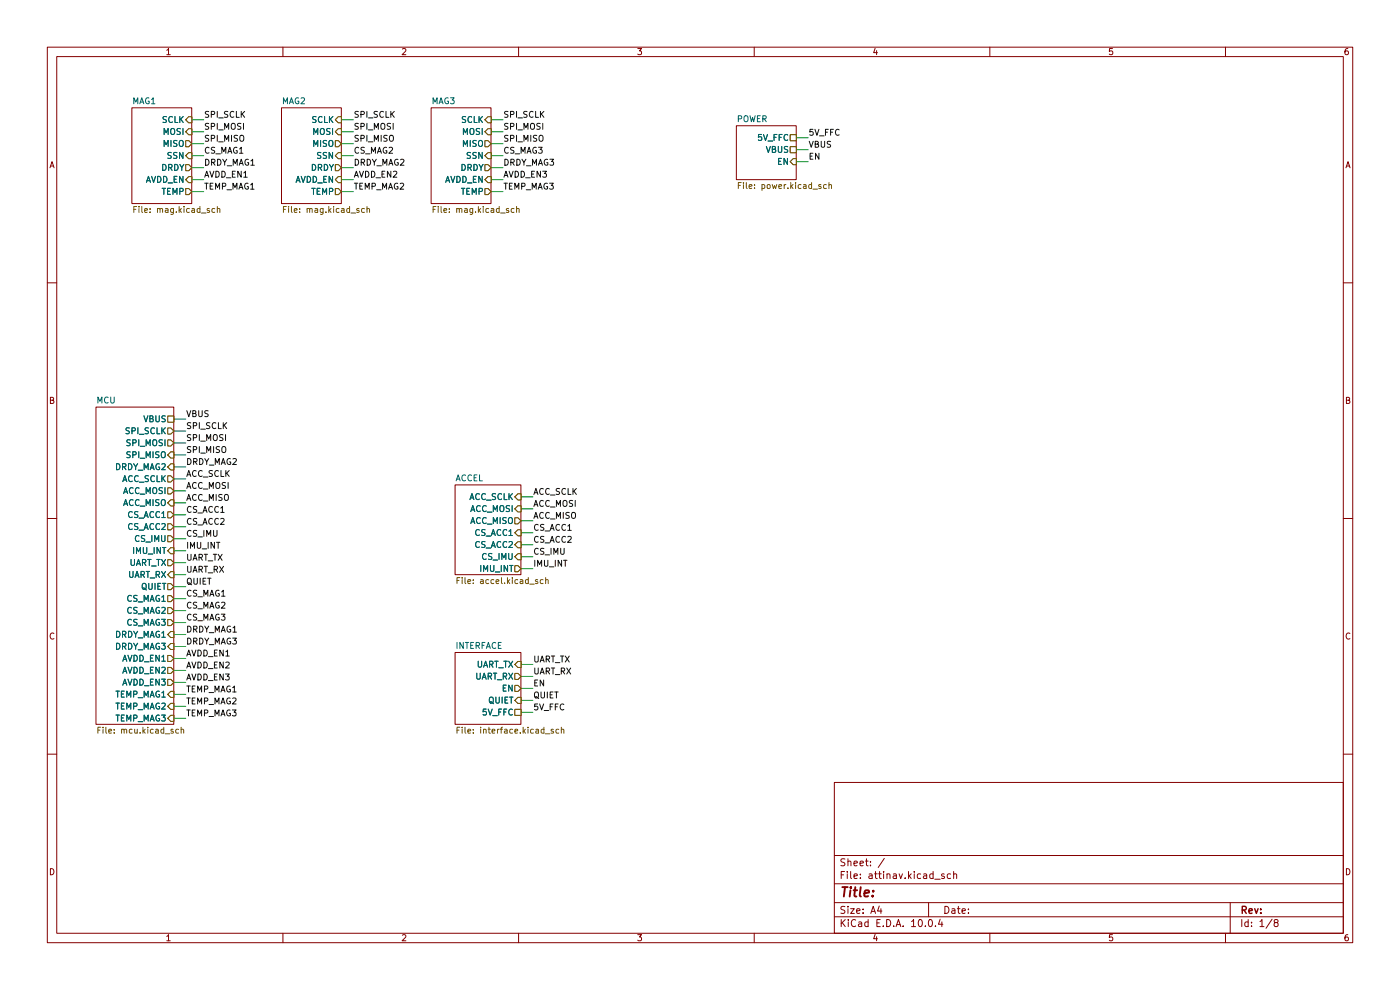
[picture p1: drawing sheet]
(kicad_sch
 (version 20260306)
 (generator "eeschema")
 (generator_version "10.0")
 (paper "A4")
 (lib_symbols)
 (wire
  (pts (xy 40.64 33.02) (xy 43.18 33.02))
  (stroke (width 0) (type default)))
 (wire
  (pts (xy 168.91 31.75) (xy 171.45 31.75))
  (stroke (width 0) (type default)))
 (wire
  (pts (xy 36.83 149.86) (xy 39.37 149.86))
  (stroke (width 0) (type default)))
 (wire
  (pts (xy 36.83 96.52) (xy 39.37 96.52))
  (stroke (width 0) (type default)))
 (wire
  (pts (xy 40.64 30.48) (xy 43.18 30.48))
  (stroke (width 0) (type default)))
 (wire
  (pts (xy 36.83 119.38) (xy 39.37 119.38))
  (stroke (width 0) (type default)))
 (wire
  (pts (xy 36.83 129.54) (xy 39.37 129.54))
  (stroke (width 0) (type default)))
 (wire
  (pts (xy 104.14 27.94) (xy 106.68 27.94))
  (stroke (width 0) (type default)))
 (wire
  (pts (xy 72.39 25.4) (xy 74.93 25.4))
  (stroke (width 0) (type default)))
 (wire
  (pts (xy 110.49 110.49) (xy 113.03 110.49))
  (stroke (width 0) (type default)))
 (wire
  (pts (xy 168.91 34.29) (xy 171.45 34.29))
  (stroke (width 0) (type default)))
 (wire
  (pts (xy 72.39 40.64) (xy 74.93 40.64))
  (stroke (width 0) (type default)))
 (wire
  (pts (xy 36.83 144.78) (xy 39.37 144.78))
  (stroke (width 0) (type default)))
 (wire
  (pts (xy 36.83 93.98) (xy 39.37 93.98))
  (stroke (width 0) (type default)))
 (wire
  (pts (xy 36.83 111.76) (xy 39.37 111.76))
  (stroke (width 0) (type default)))
 (wire
  (pts (xy 36.83 99.06) (xy 39.37 99.06))
  (stroke (width 0) (type default)))
 (wire
  (pts (xy 36.83 139.7) (xy 39.37 139.7))
  (stroke (width 0) (type default)))
 (wire
  (pts (xy 40.64 25.4) (xy 43.18 25.4))
  (stroke (width 0) (type default)))
 (wire
  (pts (xy 104.14 40.64) (xy 106.68 40.64))
  (stroke (width 0) (type default)))
 (wire
  (pts (xy 72.39 38.1) (xy 74.93 38.1))
  (stroke (width 0) (type default)))
 (wire
  (pts (xy 110.49 148.59) (xy 113.03 148.59))
  (stroke (width 0) (type default)))
 (wire
  (pts (xy 110.49 105.41) (xy 113.03 105.41))
  (stroke (width 0) (type default)))
 (wire
  (pts (xy 110.49 146.05) (xy 113.03 146.05))
  (stroke (width 0) (type default)))
 (wire
  (pts (xy 36.83 127) (xy 39.37 127))
  (stroke (width 0) (type default)))
 (wire
  (pts (xy 110.49 115.57) (xy 113.03 115.57))
  (stroke (width 0) (type default)))
 (wire
  (pts (xy 104.14 33.02) (xy 106.68 33.02))
  (stroke (width 0) (type default)))
 (wire
  (pts (xy 110.49 118.11) (xy 113.03 118.11))
  (stroke (width 0) (type default)))
 (wire
  (pts (xy 36.83 91.44) (xy 39.37 91.44))
  (stroke (width 0) (type default)))
 (wire
  (pts (xy 110.49 113.03) (xy 113.03 113.03))
  (stroke (width 0) (type default)))
 (wire
  (pts (xy 110.49 143.51) (xy 113.03 143.51))
  (stroke (width 0) (type default)))
 (wire
  (pts (xy 72.39 30.48) (xy 74.93 30.48))
  (stroke (width 0) (type default)))
 (wire
  (pts (xy 40.64 38.1) (xy 43.18 38.1))
  (stroke (width 0) (type default)))
 (wire
  (pts (xy 36.83 134.62) (xy 39.37 134.62))
  (stroke (width 0) (type default)))
 (wire
  (pts (xy 40.64 35.56) (xy 43.18 35.56))
  (stroke (width 0) (type default)))
 (wire
  (pts (xy 110.49 107.95) (xy 113.03 107.95))
  (stroke (width 0) (type default)))
 (wire
  (pts (xy 36.83 132.08) (xy 39.37 132.08))
  (stroke (width 0) (type default)))
 (wire
  (pts (xy 104.14 30.48) (xy 106.68 30.48))
  (stroke (width 0) (type default)))
 (wire
  (pts (xy 36.83 124.46) (xy 39.37 124.46))
  (stroke (width 0) (type default)))
 (wire
  (pts (xy 72.39 33.02) (xy 74.93 33.02))
  (stroke (width 0) (type default)))
 (wire
  (pts (xy 36.83 109.22) (xy 39.37 109.22))
  (stroke (width 0) (type default)))
 (wire
  (pts (xy 36.83 114.3) (xy 39.37 114.3))
  (stroke (width 0) (type default)))
 (wire
  (pts (xy 36.83 101.6) (xy 39.37 101.6))
  (stroke (width 0) (type default)))
 (wire
  (pts (xy 40.64 27.94) (xy 43.18 27.94))
  (stroke (width 0) (type default)))
 (wire
  (pts (xy 110.49 140.97) (xy 113.03 140.97))
  (stroke (width 0) (type default)))
 (wire
  (pts (xy 104.14 38.1) (xy 106.68 38.1))
  (stroke (width 0) (type default)))
 (wire
  (pts (xy 36.83 121.92) (xy 39.37 121.92))
  (stroke (width 0) (type default)))
 (wire
  (pts (xy 40.64 40.64) (xy 43.18 40.64))
  (stroke (width 0) (type default)))
 (wire
  (pts (xy 36.83 106.68) (xy 39.37 106.68))
  (stroke (width 0) (type default)))
 (wire
  (pts (xy 110.49 120.65) (xy 113.03 120.65))
  (stroke (width 0) (type default)))
 (wire
  (pts (xy 72.39 27.94) (xy 74.93 27.94))
  (stroke (width 0) (type default)))
 (wire
  (pts (xy 36.83 104.14) (xy 39.37 104.14))
  (stroke (width 0) (type default)))
 (wire
  (pts (xy 110.49 151.13) (xy 113.03 151.13))
  (stroke (width 0) (type default)))
 (wire
  (pts (xy 168.91 29.21) (xy 171.45 29.21))
  (stroke (width 0) (type default)))
 (wire
  (pts (xy 36.83 147.32) (xy 39.37 147.32))
  (stroke (width 0) (type default)))
 (wire
  (pts (xy 36.83 142.24) (xy 39.37 142.24))
  (stroke (width 0) (type default)))
 (wire
  (pts (xy 104.14 25.4) (xy 106.68 25.4))
  (stroke (width 0) (type default)))
 (wire
  (pts (xy 36.83 88.9) (xy 39.37 88.9))
  (stroke (width 0) (type default)))
 (wire
  (pts (xy 104.14 35.56) (xy 106.68 35.56))
  (stroke (width 0) (type default)))
 (wire
  (pts (xy 36.83 137.16) (xy 39.37 137.16))
  (stroke (width 0) (type default)))
 (wire
  (pts (xy 36.83 116.84) (xy 39.37 116.84))
  (stroke (width 0) (type default)))
 (wire
  (pts (xy 72.39 35.56) (xy 74.93 35.56))
  (stroke (width 0) (type default)))
 (wire
  (pts (xy 36.83 152.4) (xy 39.37 152.4))
  (stroke (width 0) (type default)))
 (label "CS_ACC2"
  (at 113.03 115.57 0)
  (effects (font (size 1.27 1.27)) (justify left bottom)))
 (label "DRDY_MAG3"
  (at 39.37 137.16 0)
  (effects (font (size 1.27 1.27)) (justify left bottom)))
 (label "UART_RX"
  (at 113.03 143.51 0)
  (effects (font (size 1.27 1.27)) (justify left bottom)))
 (label "CS_ACC1"
  (at 39.37 109.22 0)
  (effects (font (size 1.27 1.27)) (justify left bottom)))
 (label "ACC_MOSI"
  (at 113.03 107.95 0)
  (effects (font (size 1.27 1.27)) (justify left bottom)))
 (label "SPI_SCLK"
  (at 106.68 25.4 0)
  (effects (font (size 1.27 1.27)) (justify left bottom)))
 (label "AVDD_EN1"
  (at 39.37 139.7 0)
  (effects (font (size 1.27 1.27)) (justify left bottom)))
 (label "DRDY_MAG2"
  (at 39.37 99.06 0)
  (effects (font (size 1.27 1.27)) (justify left bottom)))
 (label "IMU_INT"
  (at 113.03 120.65 0)
  (effects (font (size 1.27 1.27)) (justify left bottom)))
 (label "UART_TX"
  (at 39.37 119.38 0)
  (effects (font (size 1.27 1.27)) (justify left bottom)))
 (label "SPI_MISO"
  (at 39.37 96.52 0)
  (effects (font (size 1.27 1.27)) (justify left bottom)))
 (label "TEMP_MAG3"
  (at 39.37 152.4 0)
  (effects (font (size 1.27 1.27)) (justify left bottom)))
 (label "CS_ACC2"
  (at 39.37 111.76 0)
  (effects (font (size 1.27 1.27)) (justify left bottom)))
 (label "DRDY_MAG1"
  (at 43.18 35.56 0)
  (effects (font (size 1.27 1.27)) (justify left bottom)))
 (label "AVDD_EN3"
  (at 106.68 38.1 0)
  (effects (font (size 1.27 1.27)) (justify left bottom)))
 (label "SPI_MOSI"
  (at 39.37 93.98 0)
  (effects (font (size 1.27 1.27)) (justify left bottom)))
 (label "TEMP_MAG2"
  (at 39.37 149.86 0)
  (effects (font (size 1.27 1.27)) (justify left bottom)))
 (label "ACC_MOSI"
  (at 39.37 104.14 0)
  (effects (font (size 1.27 1.27)) (justify left bottom)))
 (label "AVDD_EN3"
  (at 39.37 144.78 0)
  (effects (font (size 1.27 1.27)) (justify left bottom)))
 (label "UART_RX"
  (at 39.37 121.92 0)
  (effects (font (size 1.27 1.27)) (justify left bottom)))
 (label "EN"
  (at 113.03 146.05 0)
  (effects (font (size 1.27 1.27)) (justify left bottom)))
 (label "DRDY_MAG1"
  (at 39.37 134.62 0)
  (effects (font (size 1.27 1.27)) (justify left bottom)))
 (label "CS_MAG1"
  (at 43.18 33.02 0)
  (effects (font (size 1.27 1.27)) (justify left bottom)))
 (label "QUIET"
  (at 113.03 148.59 0)
  (effects (font (size 1.27 1.27)) (justify left bottom)))
 (label "CS_MAG3"
  (at 106.68 33.02 0)
  (effects (font (size 1.27 1.27)) (justify left bottom)))
 (label "AVDD_EN1"
  (at 43.18 38.1 0)
  (effects (font (size 1.27 1.27)) (justify left bottom)))
 (label "CS_MAG1"
  (at 39.37 127 0)
  (effects (font (size 1.27 1.27)) (justify left bottom)))
 (label "SPI_MOSI"
  (at 106.68 27.94 0)
  (effects (font (size 1.27 1.27)) (justify left bottom)))
 (label "DRDY_MAG2"
  (at 74.93 35.56 0)
  (effects (font (size 1.27 1.27)) (justify left bottom)))
 (label "SPI_MISO"
  (at 43.18 30.48 0)
  (effects (font (size 1.27 1.27)) (justify left bottom)))
 (label "IMU_INT"
  (at 39.37 116.84 0)
  (effects (font (size 1.27 1.27)) (justify left bottom)))
 (label "SPI_SCLK"
  (at 74.93 25.4 0)
  (effects (font (size 1.27 1.27)) (justify left bottom)))
 (label "TEMP_MAG1"
  (at 43.18 40.64 0)
  (effects (font (size 1.27 1.27)) (justify left bottom)))
 (label "ACC_MISO"
  (at 39.37 106.68 0)
  (effects (font (size 1.27 1.27)) (justify left bottom)))
 (label "UART_TX"
  (at 113.03 140.97 0)
  (effects (font (size 1.27 1.27)) (justify left bottom)))
 (label "SPI_SCLK"
  (at 39.37 91.44 0)
  (effects (font (size 1.27 1.27)) (justify left bottom)))
 (label "CS_MAG2"
  (at 74.93 33.02 0)
  (effects (font (size 1.27 1.27)) (justify left bottom)))
 (label "SPI_MISO"
  (at 106.68 30.48 0)
  (effects (font (size 1.27 1.27)) (justify left bottom)))
 (label "SPI_MISO"
  (at 74.93 30.48 0)
  (effects (font (size 1.27 1.27)) (justify left bottom)))
 (label "CS_MAG2"
  (at 39.37 129.54 0)
  (effects (font (size 1.27 1.27)) (justify left bottom)))
 (label "CS_ACC1"
  (at 113.03 113.03 0)
  (effects (font (size 1.27 1.27)) (justify left bottom)))
 (label "SPI_MOSI"
  (at 74.93 27.94 0)
  (effects (font (size 1.27 1.27)) (justify left bottom)))
 (label "CS_MAG3"
  (at 39.37 132.08 0)
  (effects (font (size 1.27 1.27)) (justify left bottom)))
 (label "TEMP_MAG3"
  (at 106.68 40.64 0)
  (effects (font (size 1.27 1.27)) (justify left bottom)))
 (label "AVDD_EN2"
  (at 39.37 142.24 0)
  (effects (font (size 1.27 1.27)) (justify left bottom)))
 (label "SPI_MOSI"
  (at 43.18 27.94 0)
  (effects (font (size 1.27 1.27)) (justify left bottom)))
 (label "AVDD_EN2"
  (at 74.93 38.1 0)
  (effects (font (size 1.27 1.27)) (justify left bottom)))
 (label "CS_IMU"
  (at 39.37 114.3 0)
  (effects (font (size 1.27 1.27)) (justify left bottom)))
 (label "TEMP_MAG2"
  (at 74.93 40.64 0)
  (effects (font (size 1.27 1.27)) (justify left bottom)))
 (label "ACC_SCLK"
  (at 113.03 105.41 0)
  (effects (font (size 1.27 1.27)) (justify left bottom)))
 (label "ACC_MISO"
  (at 113.03 110.49 0)
  (effects (font (size 1.27 1.27)) (justify left bottom)))
 (label "QUIET"
  (at 39.37 124.46 0)
  (effects (font (size 1.27 1.27)) (justify left bottom)))
 (label "DRDY_MAG3"
  (at 106.68 35.56 0)
  (effects (font (size 1.27 1.27)) (justify left bottom)))
 (label "EN"
  (at 171.45 34.29 0)
  (effects (font (size 1.27 1.27)) (justify left bottom)))
 (label "5V_FFC"
  (at 113.03 151.13 0)
  (effects (font (size 1.27 1.27)) (justify left bottom)))
 (label "VBUS"
  (at 39.37 88.9 0)
  (effects (font (size 1.27 1.27)) (justify left bottom)))
 (label "CS_IMU"
  (at 113.03 118.11 0)
  (effects (font (size 1.27 1.27)) (justify left bottom)))
 (label "5V_FFC"
  (at 171.45 29.21 0)
  (effects (font (size 1.27 1.27)) (justify left bottom)))
 (label "TEMP_MAG1"
  (at 39.37 147.32 0)
  (effects (font (size 1.27 1.27)) (justify left bottom)))
 (label "VBUS"
  (at 171.45 31.75 0)
  (effects (font (size 1.27 1.27)) (justify left bottom)))
 (label "SPI_SCLK"
  (at 43.18 25.4 0)
  (effects (font (size 1.27 1.27)) (justify left bottom)))
 (label "ACC_SCLK"
  (at 39.37 101.6 0)
  (effects (font (size 1.27 1.27)) (justify left bottom)))
 (sheet
  (at 20.32 86.36)
  (size 16.51 67.31)
  (exclude_from_sim no)
  (in_bom yes)
  (on_board yes)
  (dnp no)
  (fields_autoplaced yes)
  (stroke (width 0.1524) (type solid))
  (fill (color 0 0 0 0))
  (property "Sheetname" "MCU" (at 20.32 85.6484 0) (show_name no) (do_not_autoplace no) (effects (font (size 1.27 1.27)) (justify left bottom)))
  (property "Sheetfile" "mcu.kicad_sch" (at 20.32 154.2546 0) (show_name no) (do_not_autoplace no) (effects (font (size 1.27 1.27)) (justify left top)))
  (pin "VBUS" passive (at 36.83 88.9 0) (effects (font (size 1.27 1.27)) (justify right)))
  (pin "SPI_SCLK" output (at 36.83 91.44 0) (effects (font (size 1.27 1.27)) (justify right)))
  (pin "SPI_MOSI" output (at 36.83 93.98 0) (effects (font (size 1.27 1.27)) (justify right)))
  (pin "SPI_MISO" input (at 36.83 96.52 0) (effects (font (size 1.27 1.27)) (justify right)))
  (pin "DRDY_MAG2" input (at 36.83 99.06 0) (effects (font (size 1.27 1.27)) (justify right)))
  (pin "ACC_SCLK" output (at 36.83 101.6 0) (effects (font (size 1.27 1.27)) (justify right)))
  (pin "ACC_MOSI" output (at 36.83 104.14 0) (effects (font (size 1.27 1.27)) (justify right)))
  (pin "ACC_MISO" input (at 36.83 106.68 0) (effects (font (size 1.27 1.27)) (justify right)))
  (pin "CS_ACC1" output (at 36.83 109.22 0) (effects (font (size 1.27 1.27)) (justify right)))
  (pin "CS_ACC2" output (at 36.83 111.76 0) (effects (font (size 1.27 1.27)) (justify right)))
  (pin "CS_IMU" output (at 36.83 114.3 0) (effects (font (size 1.27 1.27)) (justify right)))
  (pin "IMU_INT" input (at 36.83 116.84 0) (effects (font (size 1.27 1.27)) (justify right)))
  (pin "UART_TX" output (at 36.83 119.38 0) (effects (font (size 1.27 1.27)) (justify right)))
  (pin "UART_RX" input (at 36.83 121.92 0) (effects (font (size 1.27 1.27)) (justify right)))
  (pin "QUIET" output (at 36.83 124.46 0) (effects (font (size 1.27 1.27)) (justify right)))
  (pin "CS_MAG1" output (at 36.83 127 0) (effects (font (size 1.27 1.27)) (justify right)))
  (pin "CS_MAG2" output (at 36.83 129.54 0) (effects (font (size 1.27 1.27)) (justify right)))
  (pin "CS_MAG3" output (at 36.83 132.08 0) (effects (font (size 1.27 1.27)) (justify right)))
  (pin "DRDY_MAG1" input (at 36.83 134.62 0) (effects (font (size 1.27 1.27)) (justify right)))
  (pin "DRDY_MAG3" input (at 36.83 137.16 0) (effects (font (size 1.27 1.27)) (justify right)))
  (pin "AVDD_EN1" output (at 36.83 139.7 0) (effects (font (size 1.27 1.27)) (justify right)))
  (pin "AVDD_EN2" output (at 36.83 142.24 0) (effects (font (size 1.27 1.27)) (justify right)))
  (pin "AVDD_EN3" output (at 36.83 144.78 0) (effects (font (size 1.27 1.27)) (justify right)))
  (pin "TEMP_MAG1" input (at 36.83 147.32 0) (effects (font (size 1.27 1.27)) (justify right)))
  (pin "TEMP_MAG2" input (at 36.83 149.86 0) (effects (font (size 1.27 1.27)) (justify right)))
  (pin "TEMP_MAG3" input (at 36.83 152.4 0) (effects (font (size 1.27 1.27)) (justify right))))
 (sheet
  (at 96.52 138.43)
  (size 13.97 15.24)
  (exclude_from_sim no)
  (in_bom yes)
  (on_board yes)
  (dnp no)
  (fields_autoplaced yes)
  (stroke (width 0.1524) (type solid))
  (fill (color 0 0 0 0))
  (property "Sheetname" "INTERFACE" (at 96.52 137.7184 0) (show_name no) (do_not_autoplace no) (effects (font (size 1.27 1.27)) (justify left bottom)))
  (property "Sheetfile" "interface.kicad_sch" (at 96.52 154.2546 0) (show_name no) (do_not_autoplace no) (effects (font (size 1.27 1.27)) (justify left top)))
  (pin "UART_TX" input (at 110.49 140.97 0) (effects (font (size 1.27 1.27)) (justify right)))
  (pin "UART_RX" output (at 110.49 143.51 0) (effects (font (size 1.27 1.27)) (justify right)))
  (pin "EN" output (at 110.49 146.05 0) (effects (font (size 1.27 1.27)) (justify right)))
  (pin "QUIET" input (at 110.49 148.59 0) (effects (font (size 1.27 1.27)) (justify right)))
  (pin "5V_FFC" passive (at 110.49 151.13 0) (effects (font (size 1.27 1.27)) (justify right))))
 (sheet
  (at 156.21 26.67)
  (size 12.7 11.43)
  (exclude_from_sim no)
  (in_bom yes)
  (on_board yes)
  (dnp no)
  (fields_autoplaced yes)
  (stroke (width 0.1524) (type solid))
  (fill (color 0 0 0 0))
  (property "Sheetname" "POWER" (at 156.21 25.9584 0) (show_name no) (do_not_autoplace no) (effects (font (size 1.27 1.27)) (justify left bottom)))
  (property "Sheetfile" "power.kicad_sch" (at 156.21 38.6846 0) (show_name no) (do_not_autoplace no) (effects (font (size 1.27 1.27)) (justify left top)))
  (pin "5V_FFC" passive (at 168.91 29.21 0) (effects (font (size 1.27 1.27)) (justify right)))
  (pin "VBUS" passive (at 168.91 31.75 0) (effects (font (size 1.27 1.27)) (justify right)))
  (pin "EN" input (at 168.91 34.29 0) (effects (font (size 1.27 1.27)) (justify right))))
 (sheet
  (at 91.44 22.86)
  (size 12.7 20.32)
  (exclude_from_sim no)
  (in_bom yes)
  (on_board yes)
  (dnp no)
  (fields_autoplaced yes)
  (stroke (width 0.1524) (type solid))
  (fill (color 0 0 0 0))
  (property "Sheetname" "MAG3" (at 91.44 22.1484 0) (show_name no) (do_not_autoplace no) (effects (font (size 1.27 1.27)) (justify left bottom)))
  (property "Sheetfile" "mag.kicad_sch" (at 91.44 43.7646 0) (show_name no) (do_not_autoplace no) (effects (font (size 1.27 1.27)) (justify left top)))
  (pin "SCLK" input (at 104.14 25.4 0) (effects (font (size 1.27 1.27)) (justify right)))
  (pin "MOSI" input (at 104.14 27.94 0) (effects (font (size 1.27 1.27)) (justify right)))
  (pin "MISO" output (at 104.14 30.48 0) (effects (font (size 1.27 1.27)) (justify right)))
  (pin "SSN" input (at 104.14 33.02 0) (effects (font (size 1.27 1.27)) (justify right)))
  (pin "DRDY" output (at 104.14 35.56 0) (effects (font (size 1.27 1.27)) (justify right)))
  (pin "AVDD_EN" input (at 104.14 38.1 0) (effects (font (size 1.27 1.27)) (justify right)))
  (pin "TEMP" output (at 104.14 40.64 0) (effects (font (size 1.27 1.27)) (justify right))))
 (sheet
  (at 96.52 102.87)
  (size 13.97 19.05)
  (exclude_from_sim no)
  (in_bom yes)
  (on_board yes)
  (dnp no)
  (fields_autoplaced yes)
  (stroke (width 0.1524) (type solid))
  (fill (color 0 0 0 0))
  (property "Sheetname" "ACCEL" (at 96.52 102.1584 0) (show_name no) (do_not_autoplace no) (effects (font (size 1.27 1.27)) (justify left bottom)))
  (property "Sheetfile" "accel.kicad_sch" (at 96.52 122.5046 0) (show_name no) (do_not_autoplace no) (effects (font (size 1.27 1.27)) (justify left top)))
  (pin "ACC_SCLK" input (at 110.49 105.41 0) (effects (font (size 1.27 1.27)) (justify right)))
  (pin "ACC_MOSI" input (at 110.49 107.95 0) (effects (font (size 1.27 1.27)) (justify right)))
  (pin "ACC_MISO" output (at 110.49 110.49 0) (effects (font (size 1.27 1.27)) (justify right)))
  (pin "CS_ACC1" input (at 110.49 113.03 0) (effects (font (size 1.27 1.27)) (justify right)))
  (pin "CS_ACC2" input (at 110.49 115.57 0) (effects (font (size 1.27 1.27)) (justify right)))
  (pin "CS_IMU" input (at 110.49 118.11 0) (effects (font (size 1.27 1.27)) (justify right)))
  (pin "IMU_INT" output (at 110.49 120.65 0) (effects (font (size 1.27 1.27)) (justify right))))
 (sheet
  (at 59.69 22.86)
  (size 12.7 20.32)
  (exclude_from_sim no)
  (in_bom yes)
  (on_board yes)
  (dnp no)
  (fields_autoplaced yes)
  (stroke (width 0.1524) (type solid))
  (fill (color 0 0 0 0))
  (property "Sheetname" "MAG2" (at 59.69 22.1484 0) (show_name no) (do_not_autoplace no) (effects (font (size 1.27 1.27)) (justify left bottom)))
  (property "Sheetfile" "mag.kicad_sch" (at 59.69 43.7646 0) (show_name no) (do_not_autoplace no) (effects (font (size 1.27 1.27)) (justify left top)))
  (pin "SCLK" input (at 72.39 25.4 0) (effects (font (size 1.27 1.27)) (justify right)))
  (pin "MOSI" input (at 72.39 27.94 0) (effects (font (size 1.27 1.27)) (justify right)))
  (pin "MISO" output (at 72.39 30.48 0) (effects (font (size 1.27 1.27)) (justify right)))
  (pin "SSN" input (at 72.39 33.02 0) (effects (font (size 1.27 1.27)) (justify right)))
  (pin "DRDY" output (at 72.39 35.56 0) (effects (font (size 1.27 1.27)) (justify right)))
  (pin "AVDD_EN" input (at 72.39 38.1 0) (effects (font (size 1.27 1.27)) (justify right)))
  (pin "TEMP" output (at 72.39 40.64 0) (effects (font (size 1.27 1.27)) (justify right))))
 (sheet
  (at 27.94 22.86)
  (size 12.7 20.32)
  (exclude_from_sim no)
  (in_bom yes)
  (on_board yes)
  (dnp no)
  (fields_autoplaced yes)
  (stroke (width 0.1524) (type solid))
  (fill (color 0 0 0 0))
  (property "Sheetname" "MAG1" (at 27.94 22.1484 0) (show_name no) (do_not_autoplace no) (effects (font (size 1.27 1.27)) (justify left bottom)))
  (property "Sheetfile" "mag.kicad_sch" (at 27.94 43.7646 0) (show_name no) (do_not_autoplace no) (effects (font (size 1.27 1.27)) (justify left top)))
  (pin "SCLK" input (at 40.64 25.4 0) (effects (font (size 1.27 1.27)) (justify right)))
  (pin "MOSI" input (at 40.64 27.94 0) (effects (font (size 1.27 1.27)) (justify right)))
  (pin "MISO" output (at 40.64 30.48 0) (effects (font (size 1.27 1.27)) (justify right)))
  (pin "SSN" input (at 40.64 33.02 0) (effects (font (size 1.27 1.27)) (justify right)))
  (pin "DRDY" output (at 40.64 35.56 0) (effects (font (size 1.27 1.27)) (justify right)))
  (pin "AVDD_EN" input (at 40.64 38.1 0) (effects (font (size 1.27 1.27)) (justify right)))
  (pin "TEMP" output (at 40.64 40.64 0) (effects (font (size 1.27 1.27)) (justify right))))
 (sheet_instances
  (path ""
   (page "1")))
 (embedded_fonts no))
